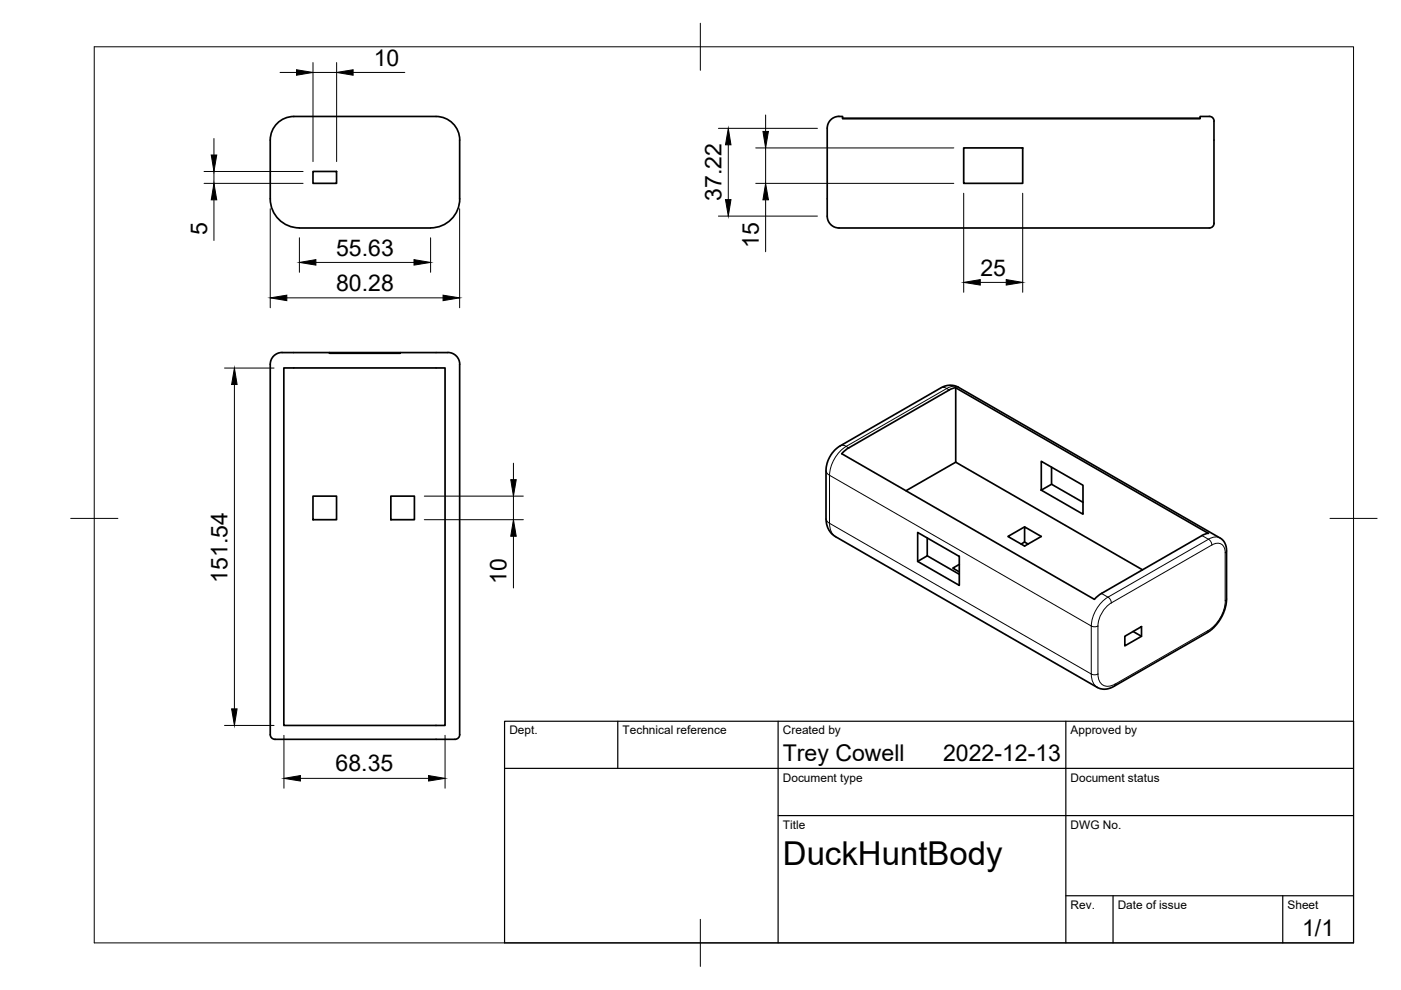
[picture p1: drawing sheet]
<svg xmlns="http://www.w3.org/2000/svg" width="297mm" height="210mm" viewBox="0 0 297 210" stroke-linecap="round" stroke-linejoin="round" font-family="sans-serif">
<!-- layer: Visible -->
<g fill="none" stroke="#000" stroke-width=".36">
<path d="M57.3 29.7v12.4a6.2 6.2 0 0 0 6.2 6.2h27.8M57.3 29.7a5 5 0 0 1 5-5h30.2a5 5 0 0 1 5 5M66.4 36.4h5v2.5h-5zM97.5 29.7v12.4a6.2 6.2 0 0 1-6.2 6.2M177.9 24.7h.7v.5h75.8v-.5h2M177.9 24.7a2.81 2.81 0 0 0-2.5 3.4v16.8a2.8 2.8 0 0 0 2.5 3.4h78.5a1.28 1.28 0 0 0 1-1.5v-21.1M178.6 25.1h75.8M204.3 31.4h12.5v7.5h-12.5zM256.4 24.7a1.01 1.01 0 0 1 1 1M60.2 78h34.2v75.8h-34.2zM69.9 74.8h15M95 74.8h-10.1v.1l-24.2-.1a3.6 3.6 0 0 0-2.9 .9l-.4 1-.1 .5v78.6"/>
<path d="M95 74.7a2.51 2.51 0 0 1 2.5 2.5v78.6M177 95.4l1-.8 21.6-12.5 1.7-.4 1.5 .2 56.2 32.4 .7 .9 .4 1.4v10.6l-.2 1.2-.5 1.6-.6 1.2-.9 1.3-.9 .8-1.1 .9-19.9 11.4-1.7 .5-1.6-.3-56.3-32.5-.9-1.4-.3-1.5-.1-10.8 .5-2.2 .6-1.1zM180 95l-1.5 1.2 53.5 30.9 1.5-1.3 21.3-12.2 1.4-.5M202.6 82.2l-1.3 .5-21.4 12.3M202.6 82.2v15.8l39.6 22.8M202.6 82.2l53.6 30.9M202.6 98l-10.5 6M220.8 97.8l8.8 5.1v6.1l-8.8-5.1zM222.9 99.1v3.6l6.7 3.8M66.4 105.2h5v5h-5zM82.9 105.2h5v5h-5zM194.6 112.9l8.8 5.1v6.1l-8.8-5.1z"/>
<path d="M196.6 114.1v3.7l-2 1.2M196.6 117.8l6.8 4M203.4 119.7l-1.4 .8 1.4 .8M217.2 111.7l-3.5 2 3.5 2.1 3.6-2.1-3.6-2v3.2l-.7 .5M217.2 114.9l.8 .5M222.9 102.7l-2.1 1.2M238.5 134.9l3.5-2v2l-3.5 2zM240.2 133.9l1.8 1M97.5 155.7a1.37 1.37 0 0 1-1.7 1.1h-36.1a3.3 3.3 0 0 1-2.1-.3l-.3-.8"/>
</g>
<!-- layer: Visible Narrow -->
<g fill="none" stroke="#000" stroke-width=".21">
<path d="M178.2 94.5a1.25 1.25 0 0 1 1.2 .1M179.4 94.7l.5 .3M179.4 94.6a7.8 7.8 0 0 0-3.5 6.2 1.23 1.23 0 0 1-.8-1.1M199.5 82.2a1.25 1.25 0 0 1 1.2 .2M200.7 82.4l.6 .3M200.7 82.4l-21.3 12.3M203.2 82.1a2.41 2.41 0 0 0-2.5 .3M175.1 109.9a1.26 1.26 0 0 0 .8 1 3.1 3.1 0 0 0 1.3 2.9M254.8 113.6l1.4 .7M256.2 114.3l-21.3 12.3M256.2 114.3a1.57 1.57 0 0 1 .7 1.3M258.7 114.1a2.41 2.41 0 0 0-2.5 .2"/>
<path d="M259.8 117.2v10.2M259.8 117.2a1.73 1.73 0 0 0-.9-1.8 1.73 1.73 0 0 0-2 .2l-21.3 12.2M260.1 116.8l-.3 .4M231.4 132.7a1.57 1.57 0 0 0 1.4 0M231.4 132.7l-55.5-31.9v10.1l55.5 32M231.4 132.7v10.2M232.8 132.7v10.2M233.5 125.8l1.4 .8M234.9 126.6a1.57 1.57 0 0 1 .7 1.2M234.9 126.6a7.8 7.8 0 0 0-3.5 6.1M235.6 127.8a6.3 6.3 0 0 0-2.8 4.9M256.1 133.7l-19.7 11.3"/>
<path d="M256.1 133.7l-.2 .5M259.8 127.4a8 8 0 0 1-3.7 6.3M260.1 127l-.3 .4M231.4 142.9a1.57 1.57 0 0 0 1.4 0M231.4 142.9a3.1 3.1 0 0 0 1.3 2.8M232.8 142.9a2.24 2.24 0 0 0 1.1 2.4 2.24 2.24 0 0 0 2.6-.3l-.3 .5"/>
</g>
<!-- layer: BORDER -->
<path d="M20 9.9h267v190h-267zM148.5 4.9v10M15 109.9h10M282 109.9h10M148.5 194.9v10" fill="none" stroke="#000" stroke-width=".21"/>
<!-- layer: TITLEBLOCK -->
<path d="M107 152.9h180v47h-180zM131 152.9v10M165 152.9v47M226 152.9v47M107 162.9h180M165 172.9h122M226 189.9h61M236 189.9v10M272 189.9v10" fill="none" stroke="#000" stroke-width=".25"/>
<!-- layer: FD_Dimensions -->
<g fill="none" stroke="#000" stroke-width=".21">
<path d="M59.4 15.4h3.5M66.4 13.3v21M66.4 15.4h5M71.4 13.3v21M74.9 15.4h10.9M43.3 38.9h21M43.3 36.4h21M45.4 29.4v3.5M45.4 36.4v2.5M152.3 27.2h21M154.4 30.7v11.6M160.2 31.4h42"/>
<path d="M160.2 38.9h42M162.3 24.4v3.5M162.3 31.4v7.5M45.4 42.4v8.6M57.3 44.3v20.9M63.5 50.4v7.3M67 55.6h20.8M91.3 50.4v7.3M97.5 44.3v20.9M152.3 45.8h21M162.3 42.4v11M204.3 41v21"/>
<path d="M207.8 59.9h5.5M216.8 41v21M47.6 78h10.5M60.8 63.2h33.1M49.7 81.5v68.8M108.9 98.2v3.5M90 105.2h21M90 110.2h21M108.9 105.2v5M108.9 113.7v11M47.6 153.8h10.5M60.2 155.9v11.2"/>
<path d="M94.4 155.9v11.2M63.7 165h27.2"/>
</g>
<g fill="#000" stroke="#000" stroke-width=".21">
<path d="M62.9 14.8l3.5 .6-3.5 .6zM71.4 15.4l3.5-.6v1.2zM44.8 32.9h1.2l-.6 3.5zM154.4 27.2l.6 3.5h-1.2zM161.8 27.9h1.1l-.6 3.5zM45.4 38.9l.6 3.5h-1.2zM63.5 55.6l3.5-.6v1.2zM87.8 55l3.5 .6-3.5 .6zM153.8 42.3h1.2l-.6 3.5zM162.3 38.9l.6 3.5h-1.1zM204.3 59.9l3.5-.6v1.1zM213.3 59.3l3.5 .6-3.5 .5z"/>
<path d="M57.3 63.2l3.5-.6v1.1zM93.9 62.6l3.6 .6-3.6 .5zM49.7 78l.6 3.5h-1.2zM108.3 101.7h1.2l-.6 3.5zM108.9 110.2l.6 3.5h-1.2zM49.1 150.3h1.2l-.6 3.5zM60.2 165l3.5-.6v1.2zM90.9 164.4l3.5 .6-3.5 .6z"/>
</g>
<text font-size="7" x="166" y="183.4">DuckHuntBody</text>
<g font-size="4.9">
<text x="79.2" y="13.9">10</text>
<text x="153" y="42.6" transform="rotate(-90 153 42.6)">37.22</text>
<text x="43.9" y="49.8" transform="rotate(-90 43.9 49.8)">5</text>
<text x="160.9" y="52.5" transform="rotate(-90 160.9 52.5)">15</text>
<text x="71.3" y="54.2">55.63</text>
<text x="207.9" y="58.4">25</text>
<text x="71.3" y="61.7">80.28</text>
<text x="48.2" y="123.5" transform="rotate(-90 48.2 123.5)">151.54</text>
<text x="107.4" y="123.8" transform="rotate(-90 107.4 123.8)">10</text>
<text x="166" y="161.4">Trey Cowell</text>
<text x="200" y="161.4">2022-12-13</text>
<text x="71.2" y="163.6">68.35</text>
<text x="276.1" y="198.6">1/1</text>
</g>
<g font-size="2.5">
<text x="108" y="155.7">Dept.</text>
<text x="132" y="155.7">Technical reference</text>
<text x="166" y="155.7">Created by</text>
<text x="227" y="155.7">Approved by</text>
<text x="166" y="165.7">Document type</text>
<text x="227" y="165.7">Document status</text>
<text x="166" y="175.7">Title</text>
<text x="227" y="175.7">DWG No.</text>
<text x="227" y="192.7">Rev.</text>
<text x="237" y="192.7">Date of issue</text>
<text x="273" y="192.7">Sheet</text>
</g>
</svg>
